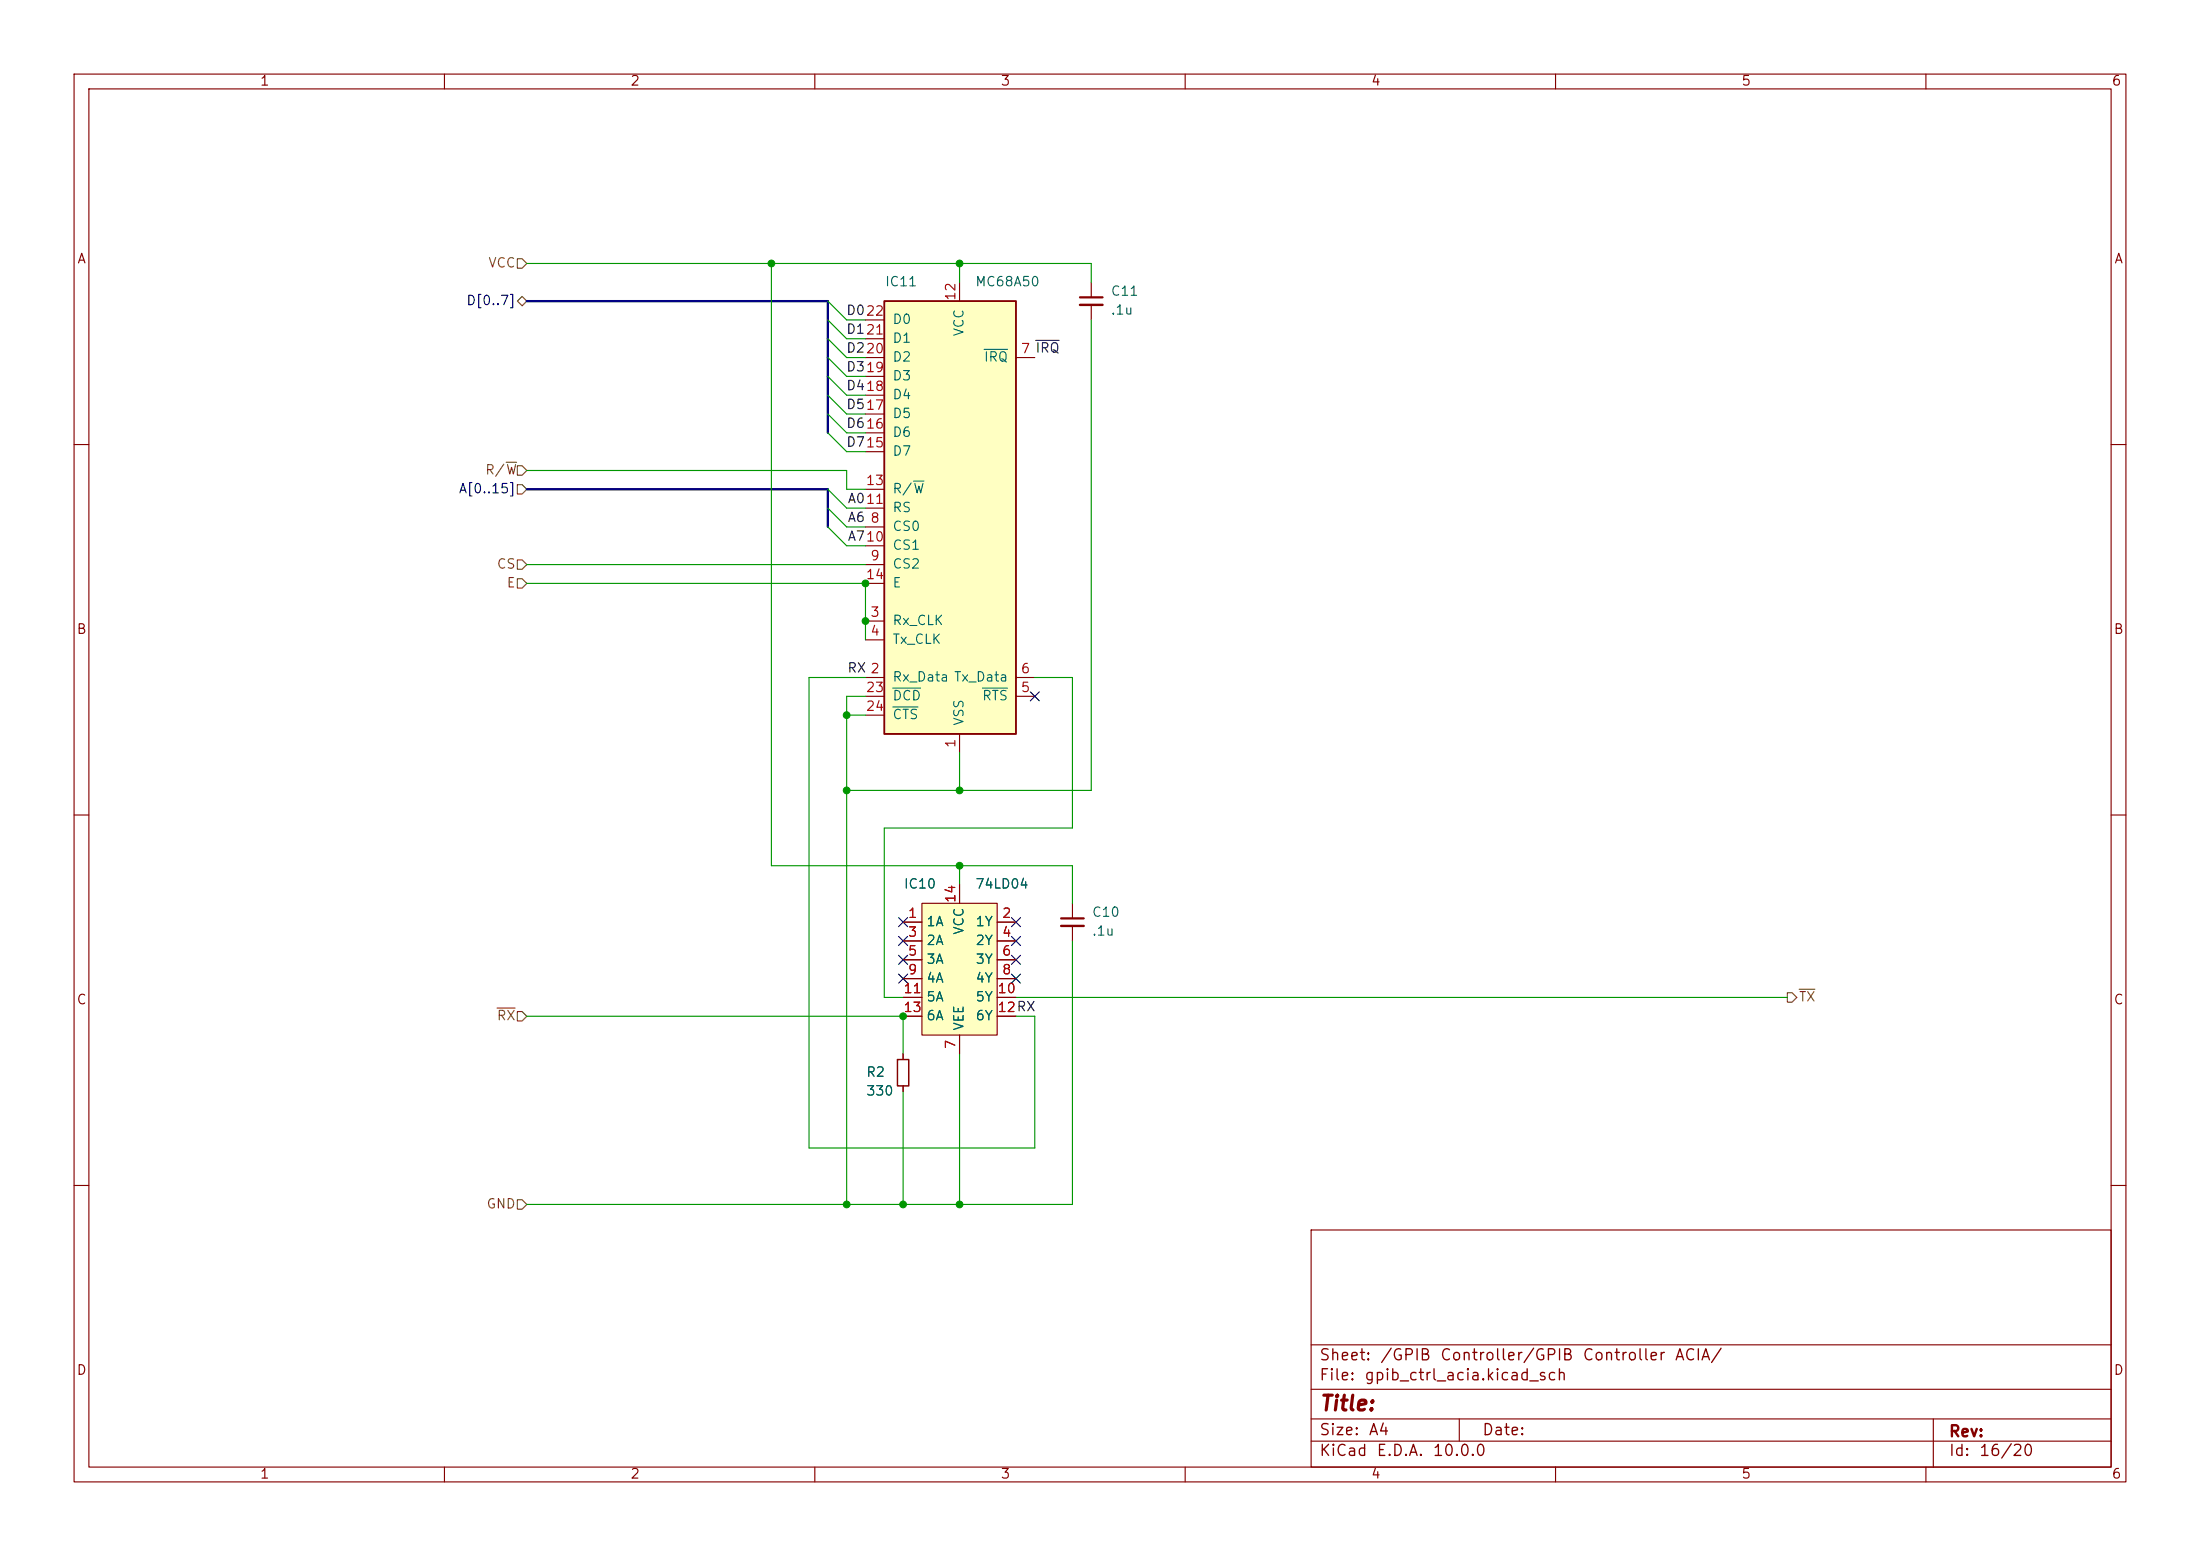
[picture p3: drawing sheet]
(kicad_sch
 (version 20260306)
 (generator "eeschema")
 (generator_version "10.0")
 (paper "A4")
 (lib_symbols
  (symbol "Custom:74LS04" (exclude_from_sim no) (in_bom yes) (on_board yes)
   (in_pos_files yes)
   (duplicate_pin_numbers_are_jumpers no)
   (property "Reference" "U" (at 0 0 0) (show_name no) (do_not_autoplace no) (effects (font (size 1.27 1.27))))
   (property "Value" "74LS04" (at 10.16 0 0) (show_name no) (do_not_autoplace no) (effects (font (size 1.27 1.27))))
   (property "Footprint" "" (at 0 0 0) (show_name no) (do_not_autoplace no) (hide yes) (effects (font (size 1.27 1.27))))
   (property "Datasheet" "" (at 0 0 0) (show_name no) (do_not_autoplace no) (hide yes) (effects (font (size 1.27 1.27))))
   (property "Description" "" (at 0 0 0) (show_name no) (do_not_autoplace no) (hide yes) (effects (font (size 1.27 1.27))))
   (symbol "74LS04_0_1"
    (rectangle (start 0 -2.54) (end 10.16 -20.32) (stroke (width 0) (type default)) (fill (type background))))
   (symbol "74LS04_1_1"
    (pin input line (at -2.54 -5.08 0) (length 2.54) (name "1A" (effects (font (size 1.27 1.27)))) (number "1" (effects (font (size 1.27 1.27)))))
    (pin input line (at 12.7 -5.08 180) (length 2.54) (name "1Y" (effects (font (size 1.27 1.27)))) (number "2" (effects (font (size 1.27 1.27)))))
    (pin input line (at -2.54 -7.62 0) (length 2.54) (name "2A" (effects (font (size 1.27 1.27)))) (number "3" (effects (font (size 1.27 1.27)))))
    (pin input line (at 12.7 -7.62 180) (length 2.54) (name "2Y" (effects (font (size 1.27 1.27)))) (number "4" (effects (font (size 1.27 1.27)))))
    (pin input line (at -2.54 -10.16 0) (length 2.54) (name "3A" (effects (font (size 1.27 1.27)))) (number "5" (effects (font (size 1.27 1.27)))))
    (pin input line (at 12.7 -10.16 180) (length 2.54) (name "3Y" (effects (font (size 1.27 1.27)))) (number "6" (effects (font (size 1.27 1.27)))))
    (pin input line (at 5.08 -22.86 90) (length 2.54) (name "VEE" (effects (font (size 1.27 1.27)))) (number "7" (effects (font (size 1.27 1.27)))))
    (pin input line (at 12.7 -12.7 180) (length 2.54) (name "4Y" (effects (font (size 1.27 1.27)))) (number "8" (effects (font (size 1.27 1.27)))))
    (pin input line (at -2.54 -12.7 0) (length 2.54) (name "4A" (effects (font (size 1.27 1.27)))) (number "9" (effects (font (size 1.27 1.27)))))
    (pin input line (at 12.7 -15.24 180) (length 2.54) (name "5Y" (effects (font (size 1.27 1.27)))) (number "10" (effects (font (size 1.27 1.27)))))
    (pin input line (at -2.54 -15.24 0) (length 2.54) (name "5A" (effects (font (size 1.27 1.27)))) (number "11" (effects (font (size 1.27 1.27)))))
    (pin input line (at 12.7 -17.78 180) (length 2.54) (name "6Y" (effects (font (size 1.27 1.27)))) (number "12" (effects (font (size 1.27 1.27)))))
    (pin input line (at -2.54 -17.78 0) (length 2.54) (name "6A" (effects (font (size 1.27 1.27)))) (number "13" (effects (font (size 1.27 1.27)))))
    (pin input line (at 5.08 0 270) (length 2.54) (name "VCC" (effects (font (size 1.27 1.27)))) (number "14" (effects (font (size 1.27 1.27))))))
   (embedded_fonts no))
  (symbol "Device:C_Small"
   (pin_numbers (hide yes))
   (pin_names
    (offset 0.254) (hide yes)) (exclude_from_sim no) (in_bom yes) (on_board yes)
   (in_pos_files yes)
   (duplicate_pin_numbers_are_jumpers no)
   (property "Reference" "C" (at 0.254 1.778 0) (show_name no) (do_not_autoplace no) (effects (font (size 1.27 1.27)) (justify left)))
   (property "Value" "C_Small" (at 0.254 -2.032 0) (show_name no) (do_not_autoplace no) (effects (font (size 1.27 1.27)) (justify left)))
   (property "Footprint" "" (at 0 0 0) (show_name no) (do_not_autoplace no) (hide yes) (effects (font (size 1.27 1.27))))
   (property "Datasheet" "" (at 0 0 0) (show_name no) (do_not_autoplace no) (hide yes) (effects (font (size 1.27 1.27))))
   (property "Description" "Unpolarized capacitor, small symbol" (at 0 0 0) (show_name no) (do_not_autoplace no) (hide yes) (effects (font (size 1.27 1.27))))
   (symbol "C_Small_0_1"
    (polyline (pts (xy -1.524 0.508) (xy 1.524 0.508)) (stroke (width 0.3048) (type default)) (fill (type none)))
    (polyline (pts (xy -1.524 -0.508) (xy 1.524 -0.508)) (stroke (width 0.3302) (type default)) (fill (type none))))
   (symbol "C_Small_1_1"
    (pin passive line (at 0 2.54 270) (length 2.032) (name "" (effects (font (size 1.27 1.27)))) (number "1" (effects (font (size 1.27 1.27)))))
    (pin passive line (at 0 -2.54 90) (length 2.032) (name "" (effects (font (size 1.27 1.27)))) (number "2" (effects (font (size 1.27 1.27))))))
   (embedded_fonts no))
  (symbol "Device:R_Small"
   (pin_numbers (hide yes))
   (pin_names
    (offset 0.254) (hide yes)) (exclude_from_sim no) (in_bom yes) (on_board yes)
   (in_pos_files yes)
   (duplicate_pin_numbers_are_jumpers no)
   (property "Reference" "R" (at 0.762 0.508 0) (show_name no) (do_not_autoplace no) (effects (font (size 1.27 1.27)) (justify left)))
   (property "Value" "R_Small" (at 0.762 -1.016 0) (show_name no) (do_not_autoplace no) (effects (font (size 1.27 1.27)) (justify left)))
   (property "Footprint" "" (at 0 0 0) (show_name no) (do_not_autoplace no) (hide yes) (effects (font (size 1.27 1.27))))
   (property "Datasheet" "" (at 0 0 0) (show_name no) (do_not_autoplace no) (hide yes) (effects (font (size 1.27 1.27))))
   (property "Description" "Resistor, small symbol" (at 0 0 0) (show_name no) (do_not_autoplace no) (hide yes) (effects (font (size 1.27 1.27))))
   (symbol "R_Small_0_1"
    (rectangle (start -0.762 1.778) (end 0.762 -1.778) (stroke (width 0.2032) (type default)) (fill (type none))))
   (symbol "R_Small_1_1"
    (pin passive line (at 0 2.54 270) (length 0.762) (name "" (effects (font (size 1.27 1.27)))) (number "1" (effects (font (size 1.27 1.27)))))
    (pin passive line (at 0 -2.54 90) (length 0.762) (name "" (effects (font (size 1.27 1.27)))) (number "2" (effects (font (size 1.27 1.27))))))
   (embedded_fonts no))
  (symbol "Interface_UART:MC68A50"
   (pin_names
    (offset 1.016)) (exclude_from_sim no) (in_bom yes) (on_board yes)
   (in_pos_files yes)
   (duplicate_pin_numbers_are_jumpers no)
   (property "Reference" "U" (at -7.366 31.75 0) (show_name no) (do_not_autoplace no) (effects (font (size 1.27 1.27)) (justify right)))
   (property "Value" "MC68A50" (at 10.414 31.75 0) (show_name no) (do_not_autoplace no) (effects (font (size 1.27 1.27)) (justify right)))
   (property "Footprint" "Package_DIP:DIP-40_W15.24mm" (at 1.27 -29.21 0) (show_name no) (do_not_autoplace no) (hide yes) (effects (font (size 1.27 1.27)) (justify left)))
   (property "Datasheet" "http://pdf.datasheetcatalog.com/datasheet/motorola/MC6850.pdf" (at 0 0 0) (show_name no) (do_not_autoplace no) (hide yes) (effects (font (size 1.27 1.27))))
   (property "Description" "Asynchronous Communications Interface Adapter 1.5MHz, DIP-40" (at 0 0 0) (show_name no) (do_not_autoplace no) (hide yes) (effects (font (size 1.27 1.27))))
   (symbol "MC68A50_1_1"
    (rectangle (start -10.16 -27.94) (end 7.62 30.48) (stroke (width 0.254) (type default)) (fill (type background)))
    (pin power_in line (at 0 -30.48 90) (length 2.54) (name "VSS" (effects (font (size 1.27 1.27)))) (number "1" (effects (font (size 1.27 1.27)))))
    (pin input line (at -12.7 -20.32 0) (length 2.54) (name "Rx_Data" (effects (font (size 1.27 1.27)))) (number "2" (effects (font (size 1.27 1.27)))))
    (pin input line (at -12.7 -12.7 0) (length 2.54) (name "Rx_CLK" (effects (font (size 1.27 1.27)))) (number "3" (effects (font (size 1.27 1.27)))))
    (pin input line (at -12.7 -15.24 0) (length 2.54) (name "Tx_CLK" (effects (font (size 1.27 1.27)))) (number "4" (effects (font (size 1.27 1.27)))))
    (pin output line (at 10.16 -22.86 180) (length 2.54) (name "~{RTS}" (effects (font (size 1.27 1.27)))) (number "5" (effects (font (size 1.27 1.27)))))
    (pin output line (at 10.16 -20.32 180) (length 2.54) (name "Tx_Data" (effects (font (size 1.27 1.27)))) (number "6" (effects (font (size 1.27 1.27)))))
    (pin output line (at 10.16 22.86 180) (length 2.54) (name "~{IRQ}" (effects (font (size 1.27 1.27)))) (number "7" (effects (font (size 1.27 1.27)))))
    (pin input line (at -12.7 0 0) (length 2.54) (name "CS0" (effects (font (size 1.27 1.27)))) (number "8" (effects (font (size 1.27 1.27)))))
    (pin input line (at -12.7 -5.08 0) (length 2.54) (name "CS2" (effects (font (size 1.27 1.27)))) (number "9" (effects (font (size 1.27 1.27)))))
    (pin input line (at -12.7 -2.54 0) (length 2.54) (name "CS1" (effects (font (size 1.27 1.27)))) (number "10" (effects (font (size 1.27 1.27)))))
    (pin input line (at -12.7 2.54 0) (length 2.54) (name "RS" (effects (font (size 1.27 1.27)))) (number "11" (effects (font (size 1.27 1.27)))))
    (pin power_in line (at 0 33.02 270) (length 2.54) (name "VCC" (effects (font (size 1.27 1.27)))) (number "12" (effects (font (size 1.27 1.27)))))
    (pin input line (at -12.7 5.08 0) (length 2.54) (name "R/~{W}" (effects (font (size 1.27 1.27)))) (number "13" (effects (font (size 1.27 1.27)))))
    (pin input line (at -12.7 -7.62 0) (length 2.54) (name "E" (effects (font (size 1.27 1.27)))) (number "14" (effects (font (size 1.27 1.27)))))
    (pin bidirectional line (at -12.7 10.16 0) (length 2.54) (name "D7" (effects (font (size 1.27 1.27)))) (number "15" (effects (font (size 1.27 1.27)))))
    (pin bidirectional line (at -12.7 12.7 0) (length 2.54) (name "D6" (effects (font (size 1.27 1.27)))) (number "16" (effects (font (size 1.27 1.27)))))
    (pin bidirectional line (at -12.7 15.24 0) (length 2.54) (name "D5" (effects (font (size 1.27 1.27)))) (number "17" (effects (font (size 1.27 1.27)))))
    (pin bidirectional line (at -12.7 17.78 0) (length 2.54) (name "D4" (effects (font (size 1.27 1.27)))) (number "18" (effects (font (size 1.27 1.27)))))
    (pin bidirectional line (at -12.7 20.32 0) (length 2.54) (name "D3" (effects (font (size 1.27 1.27)))) (number "19" (effects (font (size 1.27 1.27)))))
    (pin bidirectional line (at -12.7 22.86 0) (length 2.54) (name "D2" (effects (font (size 1.27 1.27)))) (number "20" (effects (font (size 1.27 1.27)))))
    (pin bidirectional line (at -12.7 25.4 0) (length 2.54) (name "D1" (effects (font (size 1.27 1.27)))) (number "21" (effects (font (size 1.27 1.27)))))
    (pin bidirectional line (at -12.7 27.94 0) (length 2.54) (name "D0" (effects (font (size 1.27 1.27)))) (number "22" (effects (font (size 1.27 1.27)))))
    (pin input line (at -12.7 -22.86 0) (length 2.54) (name "~{DCD}" (effects (font (size 1.27 1.27)))) (number "23" (effects (font (size 1.27 1.27)))))
    (pin input line (at -12.7 -25.4 0) (length 2.54) (name "~{CTS}" (effects (font (size 1.27 1.27)))) (number "24" (effects (font (size 1.27 1.27))))))
   (embedded_fonts no)))
 (junction
  (at 121.92 137.16)
  (diameter 0)
  (color 0 0 0 0))
 (junction
  (at 116.84 83.82)
  (diameter 0)
  (color 0 0 0 0))
 (junction
  (at 114.3 162.56)
  (diameter 0)
  (color 0 0 0 0))
 (junction
  (at 104.14 35.56)
  (diameter 0)
  (color 0 0 0 0))
 (junction
  (at 114.3 96.52)
  (diameter 0)
  (color 0 0 0 0))
 (junction
  (at 129.54 106.68)
  (diameter 0)
  (color 0 0 0 0))
 (junction
  (at 121.92 162.56)
  (diameter 0)
  (color 0 0 0 0))
 (junction
  (at 114.3 106.68)
  (diameter 0)
  (color 0 0 0 0))
 (junction
  (at 129.54 116.84)
  (diameter 0)
  (color 0 0 0 0))
 (junction
  (at 116.84 78.74)
  (diameter 0)
  (color 0 0 0 0))
 (junction
  (at 129.54 35.56)
  (diameter 0)
  (color 0 0 0 0))
 (junction
  (at 129.54 162.56)
  (diameter 0)
  (color 0 0 0 0))
 (no_connect
  (at 139.7 93.98))
 (no_connect
  (at 137.16 124.46))
 (no_connect
  (at 121.92 124.46))
 (no_connect
  (at 137.16 127))
 (no_connect
  (at 137.16 129.54))
 (no_connect
  (at 137.16 132.08))
 (no_connect
  (at 121.92 132.08))
 (no_connect
  (at 121.92 129.54))
 (no_connect
  (at 121.92 127))
 (bus_entry
  (at 111.76 48.26)
  (size 2.54 2.54)
  (stroke (width 0) (type default)))
 (bus_entry
  (at 111.76 50.8)
  (size 2.54 2.54)
  (stroke (width 0) (type default)))
 (bus_entry
  (at 111.76 40.64)
  (size 2.54 2.54)
  (stroke (width 0) (type default)))
 (bus_entry
  (at 111.76 43.18)
  (size 2.54 2.54)
  (stroke (width 0) (type default)))
 (bus_entry
  (at 111.76 45.72)
  (size 2.54 2.54)
  (stroke (width 0) (type default)))
 (bus_entry
  (at 111.76 55.88)
  (size 2.54 2.54)
  (stroke (width 0) (type default)))
 (bus_entry
  (at 111.76 53.34)
  (size 2.54 2.54)
  (stroke (width 0) (type default)))
 (bus_entry
  (at 111.76 58.42)
  (size 2.54 2.54)
  (stroke (width 0) (type default)))
 (bus_entry
  (at 111.76 66.04)
  (size 2.54 2.54)
  (stroke (width 0) (type default)))
 (bus_entry
  (at 111.76 68.58)
  (size 2.54 2.54)
  (stroke (width 0) (type default)))
 (bus_entry
  (at 111.76 71.12)
  (size 2.54 2.54)
  (stroke (width 0) (type default)))
 (bus
  (pts (xy 71.12 40.64) (xy 111.76 40.64))
  (stroke (width 0) (type default)))
 (wire
  (pts (xy 144.78 91.44) (xy 144.78 111.76))
  (stroke (width 0) (type default)))
 (bus
  (pts (xy 111.76 40.64) (xy 111.76 43.18))
  (stroke (width 0) (type default)))
 (wire
  (pts (xy 104.14 35.56) (xy 104.14 116.84))
  (stroke (width 0) (type default)))
 (wire
  (pts (xy 114.3 63.5) (xy 114.3 66.04))
  (stroke (width 0) (type default)))
 (wire
  (pts (xy 147.32 38.1) (xy 147.32 35.56))
  (stroke (width 0) (type default)))
 (wire
  (pts (xy 114.3 106.68) (xy 129.54 106.68))
  (stroke (width 0) (type default)))
 (bus
  (pts (xy 111.76 43.18) (xy 111.76 45.72))
  (stroke (width 0) (type default)))
 (wire
  (pts (xy 71.12 63.5) (xy 114.3 63.5))
  (stroke (width 0) (type default)))
 (wire
  (pts (xy 114.3 68.58) (xy 116.84 68.58))
  (stroke (width 0) (type default)))
 (wire
  (pts (xy 104.14 35.56) (xy 129.54 35.56))
  (stroke (width 0) (type default)))
 (wire
  (pts (xy 129.54 142.24) (xy 129.54 162.56))
  (stroke (width 0) (type default)))
 (wire
  (pts (xy 139.7 137.16) (xy 137.16 137.16))
  (stroke (width 0) (type default)))
 (bus
  (pts (xy 111.76 66.04) (xy 111.76 68.58))
  (stroke (width 0) (type default)))
 (wire
  (pts (xy 109.22 91.44) (xy 109.22 154.94))
  (stroke (width 0) (type default)))
 (wire
  (pts (xy 129.54 106.68) (xy 129.54 101.6))
  (stroke (width 0) (type default)))
 (wire
  (pts (xy 144.78 116.84) (xy 144.78 121.92))
  (stroke (width 0) (type default)))
 (wire
  (pts (xy 129.54 116.84) (xy 144.78 116.84))
  (stroke (width 0) (type default)))
 (wire
  (pts (xy 139.7 137.16) (xy 139.7 154.94))
  (stroke (width 0) (type default)))
 (wire
  (pts (xy 114.3 45.72) (xy 116.84 45.72))
  (stroke (width 0) (type default)))
 (wire
  (pts (xy 71.12 35.56) (xy 104.14 35.56))
  (stroke (width 0) (type default)))
 (wire
  (pts (xy 147.32 106.68) (xy 129.54 106.68))
  (stroke (width 0) (type default)))
 (wire
  (pts (xy 114.3 106.68) (xy 114.3 162.56))
  (stroke (width 0) (type default)))
 (wire
  (pts (xy 114.3 48.26) (xy 116.84 48.26))
  (stroke (width 0) (type default)))
 (wire
  (pts (xy 119.38 134.62) (xy 121.92 134.62))
  (stroke (width 0) (type default)))
 (wire
  (pts (xy 114.3 66.04) (xy 116.84 66.04))
  (stroke (width 0) (type default)))
 (bus
  (pts (xy 111.76 50.8) (xy 111.76 53.34))
  (stroke (width 0) (type default)))
 (wire
  (pts (xy 71.12 162.56) (xy 114.3 162.56))
  (stroke (width 0) (type default)))
 (wire
  (pts (xy 114.3 43.18) (xy 116.84 43.18))
  (stroke (width 0) (type default)))
 (wire
  (pts (xy 137.16 134.62) (xy 241.3 134.62))
  (stroke (width 0) (type default)))
 (wire
  (pts (xy 144.78 127) (xy 144.78 162.56))
  (stroke (width 0) (type default)))
 (bus
  (pts (xy 111.76 48.26) (xy 111.76 50.8))
  (stroke (width 0) (type default)))
 (wire
  (pts (xy 121.92 162.56) (xy 129.54 162.56))
  (stroke (width 0) (type default)))
 (wire
  (pts (xy 114.3 96.52) (xy 116.84 96.52))
  (stroke (width 0) (type default)))
 (wire
  (pts (xy 109.22 91.44) (xy 116.84 91.44))
  (stroke (width 0) (type default)))
 (bus
  (pts (xy 71.12 66.04) (xy 111.76 66.04))
  (stroke (width 0) (type default)))
 (wire
  (pts (xy 114.3 53.34) (xy 116.84 53.34))
  (stroke (width 0) (type default)))
 (wire
  (pts (xy 119.38 111.76) (xy 119.38 134.62))
  (stroke (width 0) (type default)))
 (wire
  (pts (xy 129.54 35.56) (xy 147.32 35.56))
  (stroke (width 0) (type default)))
 (bus
  (pts (xy 111.76 45.72) (xy 111.76 48.26))
  (stroke (width 0) (type default)))
 (bus
  (pts (xy 111.76 68.58) (xy 111.76 71.12))
  (stroke (width 0) (type default)))
 (wire
  (pts (xy 114.3 55.88) (xy 116.84 55.88))
  (stroke (width 0) (type default)))
 (wire
  (pts (xy 114.3 93.98) (xy 114.3 96.52))
  (stroke (width 0) (type default)))
 (wire
  (pts (xy 147.32 43.18) (xy 147.32 106.68))
  (stroke (width 0) (type default)))
 (wire
  (pts (xy 114.3 73.66) (xy 116.84 73.66))
  (stroke (width 0) (type default)))
 (bus
  (pts (xy 111.76 55.88) (xy 111.76 58.42))
  (stroke (width 0) (type default)))
 (wire
  (pts (xy 139.7 91.44) (xy 144.78 91.44))
  (stroke (width 0) (type default)))
 (wire
  (pts (xy 71.12 78.74) (xy 116.84 78.74))
  (stroke (width 0) (type default)))
 (wire
  (pts (xy 116.84 83.82) (xy 116.84 86.36))
  (stroke (width 0) (type default)))
 (wire
  (pts (xy 104.14 116.84) (xy 129.54 116.84))
  (stroke (width 0) (type default)))
 (wire
  (pts (xy 121.92 162.56) (xy 114.3 162.56))
  (stroke (width 0) (type default)))
 (wire
  (pts (xy 119.38 111.76) (xy 144.78 111.76))
  (stroke (width 0) (type default)))
 (wire
  (pts (xy 114.3 58.42) (xy 116.84 58.42))
  (stroke (width 0) (type default)))
 (wire
  (pts (xy 129.54 116.84) (xy 129.54 119.38))
  (stroke (width 0) (type default)))
 (bus
  (pts (xy 111.76 53.34) (xy 111.76 55.88))
  (stroke (width 0) (type default)))
 (wire
  (pts (xy 114.3 50.8) (xy 116.84 50.8))
  (stroke (width 0) (type default)))
 (wire
  (pts (xy 114.3 93.98) (xy 116.84 93.98))
  (stroke (width 0) (type default)))
 (wire
  (pts (xy 121.92 147.32) (xy 121.92 162.56))
  (stroke (width 0) (type default)))
 (wire
  (pts (xy 71.12 76.2) (xy 116.84 76.2))
  (stroke (width 0) (type default)))
 (wire
  (pts (xy 114.3 60.96) (xy 116.84 60.96))
  (stroke (width 0) (type default)))
 (wire
  (pts (xy 129.54 162.56) (xy 144.78 162.56))
  (stroke (width 0) (type default)))
 (wire
  (pts (xy 121.92 137.16) (xy 121.92 142.24))
  (stroke (width 0) (type default)))
 (wire
  (pts (xy 116.84 78.74) (xy 116.84 83.82))
  (stroke (width 0) (type default)))
 (wire
  (pts (xy 114.3 96.52) (xy 114.3 106.68))
  (stroke (width 0) (type default)))
 (wire
  (pts (xy 129.54 35.56) (xy 129.54 38.1))
  (stroke (width 0) (type default)))
 (wire
  (pts (xy 114.3 71.12) (xy 116.84 71.12))
  (stroke (width 0) (type default)))
 (wire
  (pts (xy 109.22 154.94) (xy 139.7 154.94))
  (stroke (width 0) (type default)))
 (wire
  (pts (xy 71.12 137.16) (xy 121.92 137.16))
  (stroke (width 0) (type default)))
 (label "RX"
  (at 137.16 137.16 0)
  (effects (font (size 1.27 1.27)) (justify left bottom)))
 (label "A6"
  (at 116.84 71.12 180)
  (effects (font (size 1.27 1.27)) (justify right bottom)))
 (label "~{IRQ}"
  (at 139.7 48.26 0)
  (effects (font (size 1.27 1.27)) (justify left bottom)))
 (label "D7"
  (at 116.84 60.96 180)
  (effects (font (size 1.27 1.27)) (justify right bottom)))
 (label "D3"
  (at 116.84 50.8 180)
  (effects (font (size 1.27 1.27)) (justify right bottom)))
 (label "D5"
  (at 116.84 55.88 180)
  (effects (font (size 1.27 1.27)) (justify right bottom)))
 (label "D0"
  (at 116.84 43.18 180)
  (effects (font (size 1.27 1.27)) (justify right bottom)))
 (label "A0"
  (at 116.84 68.58 180)
  (effects (font (size 1.27 1.27)) (justify right bottom)))
 (label "D6"
  (at 116.84 58.42 180)
  (effects (font (size 1.27 1.27)) (justify right bottom)))
 (label "D1"
  (at 116.84 45.72 180)
  (effects (font (size 1.27 1.27)) (justify right bottom)))
 (label "RX"
  (at 114.3 91.44 0)
  (effects (font (size 1.27 1.27)) (justify left bottom)))
 (label "D4"
  (at 116.84 53.34 180)
  (effects (font (size 1.27 1.27)) (justify right bottom)))
 (label "A7"
  (at 116.84 73.66 180)
  (effects (font (size 1.27 1.27)) (justify right bottom)))
 (label "D2"
  (at 116.84 48.26 180)
  (effects (font (size 1.27 1.27)) (justify right bottom)))
 (hierarchical_label "R{slash}~{W}"
  (shape input)
  (at 71.12 63.5 180)
  (effects (font (size 1.27 1.27)) (justify right)))
 (hierarchical_label "VCC"
  (shape input)
  (at 71.12 35.56 180)
  (effects (font (size 1.27 1.27)) (justify right)))
 (hierarchical_label "GND"
  (shape input)
  (at 71.12 162.56 180)
  (effects (font (size 1.27 1.27)) (justify right)))
 (hierarchical_label "A[0..15]"
  (shape input)
  (at 71.12 66.04 180)
  (effects (font (size 1.27 1.27)) (justify right)))
 (hierarchical_label "~{TX}"
  (shape output)
  (at 241.3 134.62 0)
  (effects (font (size 1.27 1.27)) (justify left)))
 (hierarchical_label "CS"
  (shape input)
  (at 71.12 76.2 180)
  (effects (font (size 1.27 1.27)) (justify right)))
 (hierarchical_label "E"
  (shape input)
  (at 71.12 78.74 180)
  (effects (font (size 1.27 1.27)) (justify right)))
 (hierarchical_label "D[0..7]"
  (shape bidirectional)
  (at 71.12 40.64 180)
  (effects (font (size 1.27 1.27)) (justify right)))
 (hierarchical_label "~{RX}"
  (shape input)
  (at 71.12 137.16 180)
  (effects (font (size 1.27 1.27)) (justify right)))
 (symbol
  (lib_id "Interface_UART:MC68A50")
  (at 129.54 71.12 0)
  (unit 1)
  (body_style 1)
  (exclude_from_sim no)
  (in_bom yes)
  (on_board yes)
  (in_pos_files yes)
  (dnp no)
  (property "Reference" "IC11" (at 119.38 38.1 0) (show_name no) (do_not_autoplace no) (effects (font (size 1.27 1.27)) (justify left)))
  (property "Value" "MC68A50" (at 131.5594 38.1 0) (show_name no) (do_not_autoplace no) (effects (font (size 1.27 1.27)) (justify left)))
  (property "Footprint" "Package_DIP:DIP-40_W15.24mm" (at 130.81 100.33 0) (hide yes) (show_name no) (do_not_autoplace no) (effects (font (size 1.27 1.27)) (justify left)))
  (property "Datasheet" "http://pdf.datasheetcatalog.com/datasheet/motorola/MC6850.pdf" (at 129.54 71.12 0) (hide yes) (show_name no) (do_not_autoplace no) (effects (font (size 1.27 1.27))))
  (property "Description" "" (at 129.54 71.12 0) (hide yes) (show_name no) (do_not_autoplace no) (effects (font (size 1.27 1.27))))
  (pin "1")
  (pin "10")
  (pin "11")
  (pin "12")
  (pin "13")
  (pin "14")
  (pin "15")
  (pin "16")
  (pin "17")
  (pin "18")
  (pin "19")
  (pin "2")
  (pin "20")
  (pin "21")
  (pin "22")
  (pin "23")
  (pin "24")
  (pin "3")
  (pin "4")
  (pin "5")
  (pin "6")
  (pin "7")
  (pin "8")
  (pin "9"))
 (symbol
  (lib_id "Device:C_Small")
  (at 147.32 40.64 0)
  (unit 1)
  (body_style 1)
  (exclude_from_sim no)
  (in_bom yes)
  (on_board yes)
  (in_pos_files yes)
  (dnp no)
  (fields_autoplaced yes)
  (property "Reference" "C11" (at 149.86 39.3762 0) (show_name no) (do_not_autoplace no) (effects (font (size 1.27 1.27)) (justify left)))
  (property "Value" ".1u" (at 149.86 41.9162 0) (show_name no) (do_not_autoplace no) (effects (font (size 1.27 1.27)) (justify left)))
  (property "Footprint" "" (at 147.32 40.64 0) (hide yes) (show_name no) (do_not_autoplace no) (effects (font (size 1.27 1.27))))
  (property "Datasheet" "" (at 147.32 40.64 0) (hide yes) (show_name no) (do_not_autoplace no) (effects (font (size 1.27 1.27))))
  (property "Description" "" (at 147.32 40.64 0) (hide yes) (show_name no) (do_not_autoplace no) (effects (font (size 1.27 1.27))))
  (pin "1")
  (pin "2"))
 (symbol
  (lib_id "Device:C_Small")
  (at 144.78 124.46 0)
  (unit 1)
  (body_style 1)
  (exclude_from_sim no)
  (in_bom yes)
  (on_board yes)
  (in_pos_files yes)
  (dnp no)
  (fields_autoplaced yes)
  (property "Reference" "C10" (at 147.32 123.1962 0) (show_name no) (do_not_autoplace no) (effects (font (size 1.27 1.27)) (justify left)))
  (property "Value" ".1u" (at 147.32 125.7362 0) (show_name no) (do_not_autoplace no) (effects (font (size 1.27 1.27)) (justify left)))
  (property "Footprint" "" (at 144.78 124.46 0) (hide yes) (show_name no) (do_not_autoplace no) (effects (font (size 1.27 1.27))))
  (property "Datasheet" "" (at 144.78 124.46 0) (hide yes) (show_name no) (do_not_autoplace no) (effects (font (size 1.27 1.27))))
  (property "Description" "" (at 144.78 124.46 0) (hide yes) (show_name no) (do_not_autoplace no) (effects (font (size 1.27 1.27))))
  (pin "1")
  (pin "2"))
 (symbol
  (lib_id "Custom:74LS04")
  (at 124.46 119.38 0)
  (unit 1)
  (body_style 1)
  (exclude_from_sim no)
  (in_bom yes)
  (on_board yes)
  (in_pos_files yes)
  (dnp no)
  (property "Reference" "IC10" (at 121.92 119.38 0) (show_name no) (do_not_autoplace no) (effects (font (size 1.27 1.27)) (justify left)))
  (property "Value" "74LD04" (at 131.5594 119.38 0) (show_name no) (do_not_autoplace no) (effects (font (size 1.27 1.27)) (justify left)))
  (property "Footprint" "" (at 124.46 119.38 0) (hide yes) (show_name no) (do_not_autoplace no) (effects (font (size 1.27 1.27))))
  (property "Datasheet" "" (at 124.46 119.38 0) (hide yes) (show_name no) (do_not_autoplace no) (effects (font (size 1.27 1.27))))
  (property "Description" "" (at 124.46 119.38 0) (hide yes) (show_name no) (do_not_autoplace no) (effects (font (size 1.27 1.27))))
  (pin "1")
  (pin "10")
  (pin "11")
  (pin "12")
  (pin "13")
  (pin "14")
  (pin "2")
  (pin "3")
  (pin "4")
  (pin "5")
  (pin "6")
  (pin "7")
  (pin "8")
  (pin "9"))
 (symbol
  (lib_id "Device:R_Small")
  (at 121.92 144.78 0)
  (unit 1)
  (body_style 1)
  (exclude_from_sim no)
  (in_bom yes)
  (on_board yes)
  (in_pos_files yes)
  (dnp no)
  (property "Reference" "R2" (at 116.84 144.78 0) (show_name no) (do_not_autoplace no) (effects (font (size 1.27 1.27)) (justify left)))
  (property "Value" "330" (at 116.84 147.32 0) (show_name no) (do_not_autoplace no) (effects (font (size 1.27 1.27)) (justify left)))
  (property "Footprint" "" (at 121.92 144.78 0) (hide yes) (show_name no) (do_not_autoplace no) (effects (font (size 1.27 1.27))))
  (property "Datasheet" "" (at 121.92 144.78 0) (hide yes) (show_name no) (do_not_autoplace no) (effects (font (size 1.27 1.27))))
  (property "Description" "" (at 121.92 144.78 0) (hide yes) (show_name no) (do_not_autoplace no) (effects (font (size 1.27 1.27))))
  (pin "1")
  (pin "2")))
